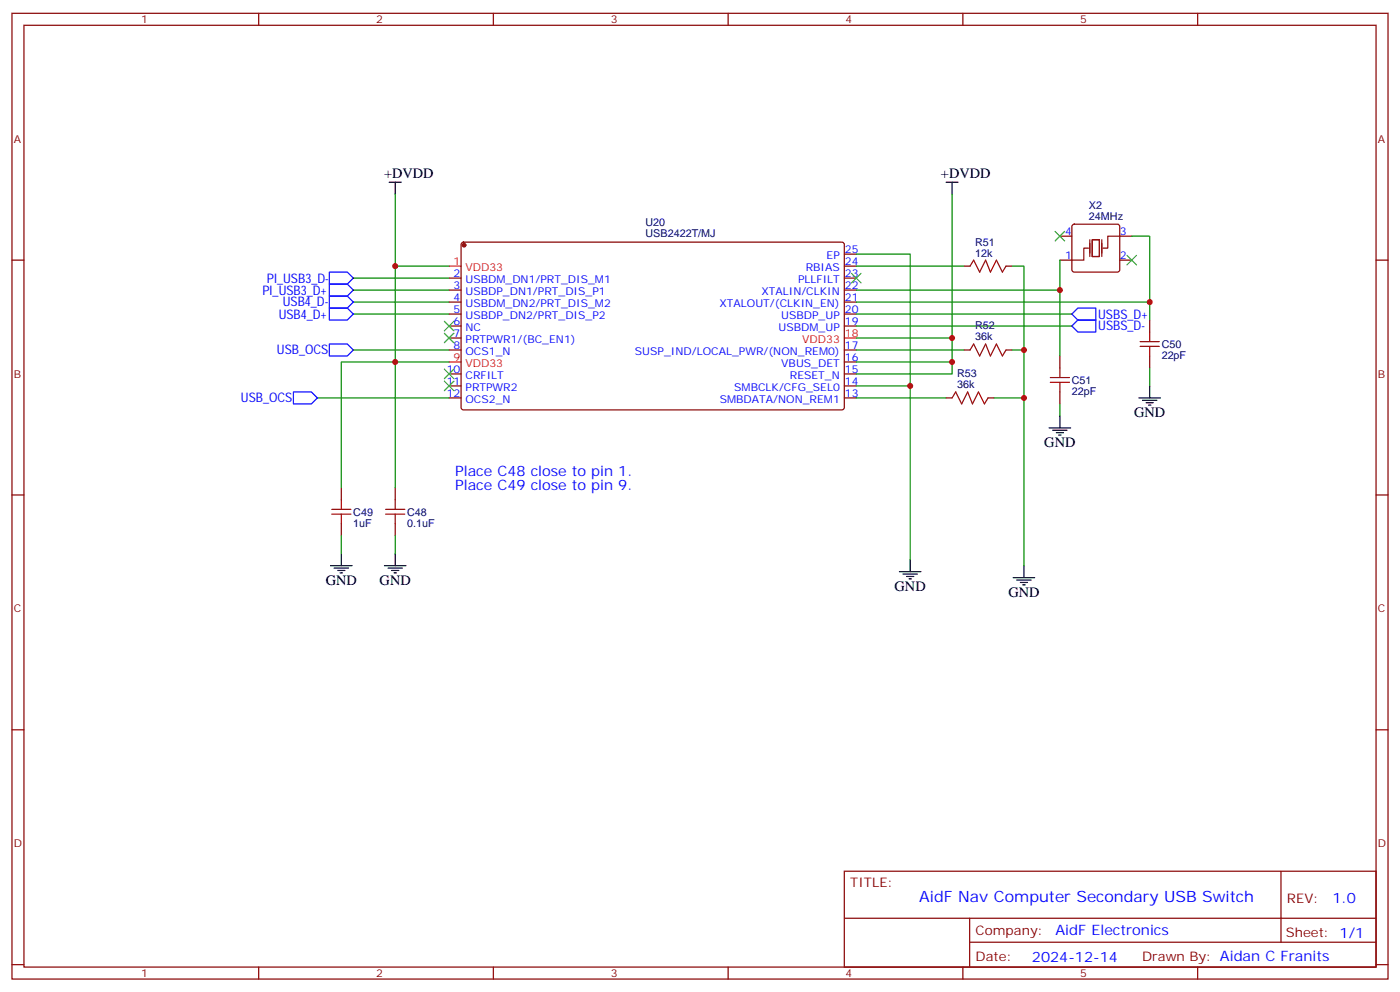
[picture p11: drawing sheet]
<svg xmlns="http://www.w3.org/2000/svg" width="412mm" height="292mm" viewBox="0 0 412 292" stroke-linecap="round" stroke-linejoin="round" font-family="sans-serif">
<g fill="none" stroke="#870000" stroke-width=".35">
<path d="M3.5 3.9h405.4v284.4h-405.4zM7.1 7.4h398.2v277.3h-398.2zM76.2 3.9v3.5M145.3 3.9v3.5M214.5 3.9v3.5M283.6 3.9v3.5M352.8 3.9v3.5M3.5 76.6h3.6M136.1 71.5l.4-.2 111.8 .1 .4 .6-.1 48.3-.6 .4-111.7-.1-.5-.6v-48zM248.7 74.8h3.5M248.7 78.4h3.5M284 78.4h1.8"/>
<path d="M296.3 78.4h1.8M312.2 76.6h3.5M312.2 69.5h3.5M316 66.2l.4-.2h12.7l.5 .2 .2 .5v12.7l-.2 .5-.5 .2h-12.7l-.5-.2-.2-.5v-12.7zM329.8 76.6h3.6M329.8 69.5h3.6M405.3 76.6h3.6M132.3 81.9h3.5M132.3 85.4h3.5M132.3 88.9h3.5M132.3 92.5h3.5M132.3 96h3.5"/>
<path d="M132.3 99.5h3.5M248.7 81.9h3.5M248.7 85.4h3.5M248.7 88.9h3.5M248.7 92.5h3.5M248.7 96h3.5M338.7 94.2v3.6M132.3 103h3.5M132.3 110.1h3.5M132.3 113.6h3.5M132.3 117.2h3.5M248.7 103h3.5"/>
<path d="M248.7 106.6h3.5M248.7 110.1h3.5M248.7 113.6h3.5M248.7 117.2h3.5M278.7 117.2h1.8M284 103h1.8M291 117.2h1.8M296.3 103h1.8M312.2 104.8v3.5M312.2 115.4v3.5M338.7 104.8v3.5M3.5 145.7h3.6"/>
<path d="M100.5 143.6v3.5M100.5 154.2v3.5M116.4 143.6v3.5M116.4 154.2v3.5M405.3 145.7h3.6M3.5 214.9h3.6M405.3 214.9h3.6M248.7 256.5h156.6v28.2h-156.6zM377.3 256.5v20.9M248.7 270.4h156.5M285.6 277.4h119.6M285.6 270.4v14.1"/>
<path d="M3.5 284h3.6M76.2 284.7v3.6M145.3 284.7v3.6M214.5 284.7v3.6M283.6 284.7v3.6M352.8 284.7v3.6M405.3 284h3.6"/>
</g>
<path d="M132.3 78.4h3.5M248.7 99.5h3.5M132.3 106.6h3.5" fill="none" stroke="#f00" stroke-width=".35"/>
<circle cx="136.7" cy="72.2" r=".53" fill="#870000" stroke="#870000" stroke-width=".35"/>
<g fill="none" stroke="#000" stroke-width=".35">
<path d="M114.7 53.7h3.5M116.4 53.7v3.5M278.7 53.7h3.5M280.5 53.7v3.5M335.5 117.2h6.3M336.5 117.9h4.3M337.6 118.6h2.1M338.3 119.3h.7M338.7 113.6v3.6M309 126h6.4M310.1 126.7h4.2M311.1 127.4h2.2"/>
<path d="M311.9 128.1h.7M312.2 122.4v3.6M97.4 166.5h6.3M98.4 167.3h4.3M99.5 168h2.1M100.2 168.7h.7M100.5 163v3.5M113.2 166.5h6.4M114.3 167.3h4.2M115.4 168h2.1M116.1 168.7h.7M116.4 163v3.5"/>
<path d="M264.9 168.3h6.4M266 169h4.2M267.1 169.7h2.1M267.8 170.4h.7M268.1 164.8v3.5M298.4 170.1h6.4M299.5 170.8h4.2M300.6 171.5h2.1M301.3 172.2h.7M301.6 166.5v3.6"/>
</g>
<g fill="none" stroke="#008700" stroke-width=".35">
<path d="M116.4 57.2v21.2h15.9M280.5 57.2v42.3h-28.3M116.4 78.4v28.2h15.9M252.2 74.8h15.9v90M252.2 78.4h31.8M298.1 78.4h3.5v88.1M312.2 76.6v8.8h-60M333.4 69.5h5.3v19.4h-86.5M104.1 92.5h28.2M104.1 88.9h28.2M104.1 85.4h28.2M104.1 81.9h28.2"/>
<path d="M252.2 92.5h63.5M252.2 96h63.5M280.5 99.5v7.1h-28.3M312.2 85.4v19.4M338.7 88.9v5.3M93.5 117.2h38.8M104.1 103h28.2M252.2 103h31.8M252.2 117.2h26.5M252.2 113.6h15.9M280.5 106.6v3.5h-28.3M292.8 117.2h8.8"/>
<path d="M298.1 103h3.5M312.2 118.9v3.5M338.7 108.3v5.3M100.5 143.6v-37h15.9v37M100.5 157.7v5.3M116.4 157.7v5.3"/>
</g>
<g fill="none" stroke="#3c3" stroke-width=".35">
<path d="M310.8 68.1l2.8 2.8M313.6 68.1l-2.8 2.8M332 75.2l2.8 2.8M334.8 75.2l-2.8 2.8M130.9 94.6l2.8 2.8M130.9 98.1l2.8 2.8M133.7 94.6l-2.8 2.8M133.7 98.1l-2.8 2.8M250.8 80.5l2.8 2.8M253.6 80.5l-2.8 2.8M130.9 112.2l2.8 2.8M130.9 108.7l2.8 2.8"/>
<path d="M133.7 112.2l-2.8 2.8M133.7 108.7l-2.8 2.8"/>
</g>
<g fill="none" stroke="#a10000" stroke-width=".35">
<path d="M285.8 78.4l1-1.8 1.8 3.5 1.7-3.5 1.4 3.5 1.8-3.5 1.8 3.5 1-1.7M338.7 97.8v2.8M280.5 117.2l1-1.8 1.8 3.5 1.7-3.5 1.5 3.5 1.7-3.5 1.8 3.5 1-1.7M285.8 103l1-1.7 1.8 3.5 1.7-3.5 1.4 3.5 1.8-3.5 1.8 3.5 1-1.8M309.4 112.6h5.6M309.4 111.2h5.6M312.2 108.3v2.9M312.2 112.6v2.8M335.8 102h5.7M335.8 100.6h5.7M338.7 102v2.8M97.7 151.4h5.7"/>
<path d="M97.7 150h5.7M100.5 147.1v2.9M100.5 151.4v2.8M113.6 151.4h5.6M113.6 150h5.6M116.4 147.1v2.9M116.4 151.4v2.8"/>
</g>
<path d="M97 87.2h5.3l1.8 1.7-1.8 1.8h-5.3zM97 90.7h5.3l1.8 1.8-1.8 1.7h-5.3zM97 83.6h5.3l1.8 1.8-1.8 1.8h-5.3zM97 80.1h5.3l1.8 1.8-1.8 1.7h-5.3zM315.7 92.5l1.8-1.8h5.3v3.5h-5.3zM317.5 94.2h5.3v3.6h-5.3l-1.8-1.8zM86.4 115.4h5.3l1.8 1.8-1.8 1.7h-5.3zM97 101.3h5.3l1.8 1.7-1.8 1.8h-5.3z" fill="none" stroke="#00f" stroke-width=".35"/>
<path d="M320.7 73.1h-1.4v3.5h-3.6M321 70.6v4.9M321.7 70.6h2.1v4.9h-2.1zM324.6 70.6v4.9M329.8 69.5h-3.5v3.6h-1.4" fill="none" stroke="#870012" stroke-width=".35"/>
<g fill="#c00">
<circle cx="116.4" cy="78.4" r=".88"/>
<circle cx="116.4" cy="106.6" r=".88"/>
<circle cx="338.7" cy="88.9" r=".88"/>
<circle cx="312.2" cy="85.4" r=".88"/>
<circle cx="301.6" cy="103" r=".88"/>
<circle cx="280.5" cy="99.5" r=".88"/>
<circle cx="280.5" cy="106.6" r=".88"/>
<circle cx="301.6" cy="117.2" r=".88"/>
<circle cx="268.1" cy="113.6" r=".88"/>
</g>
<text font-size="4.6" fill="#00f" x="270.8" y="265.5">AidF Nav Computer Secondary USB Switch</text>
<g font-size="4.2">
<text x="113.1" y="52.6">+DVDD</text>
<text x="277.2" y="52.6">+DVDD</text>
<text x="334.1" y="122.8">GND</text>
<text x="307.6" y="131.6">GND</text>
<text x="96" y="172.2">GND</text>
<text x="111.8" y="172.2">GND</text>
<text x="263.5" y="174">GND</text>
<text x="297" y="175.7">GND</text>
</g>
<g font-size="4.2" fill="#00f">
<text x="134.1" y="140.1">Place C48 close to pin 1.</text>
<text x="134.1" y="144.3">Place C49 close to pin 9.</text>
<text x="392.5" y="265.8">1.0</text>
<text x="310.9" y="275.3">AidF Electronics</text>
<text x="304" y="283.1">2024-12-14</text>
</g>
<g font-size="3.9" fill="#00f">
<text x="78.6" y="83.2">PI_USB3_D-</text>
<text x="77.3" y="86.7">PI_USB3_D+</text>
<text x="82.1" y="93.8">USB4_D+</text>
<text x="83.3" y="90.2">USB4_D-</text>
<text x="323.5" y="93.8">USBS_D+</text>
<text x="323.5" y="97.3">USBS_D-</text>
<text x="81.6" y="104.3">USB_OCS</text>
<text x="71" y="118.4">USB_OCS</text>
</g>
<g font-size="3.9" fill="#800">
<text x="250.5" y="261.1">TITLE:</text>
<text x="379.1" y="265.8">REV:</text>
<text x="287.4" y="275.3">Company:</text>
<text x="378.7" y="275.9">Sheet: 1/1</text>
<text x="287.4" y="283">Date:</text>
<text x="336.4" y="283.1">Drawn By: Aidan C Franits</text>
</g>
<g font-size="3.2" fill="#800">
<text x="41.6" y="6.9">1</text>
<text x="110.8" y="6.9">2</text>
<text x="179.9" y="6.9">3</text>
<text x="249.1" y="6.9">4</text>
<text x="318.2" y="6.9">5</text>
<text x="4.1" y="42">A</text>
<text x="405.9" y="42">A</text>
<text x="4.1" y="111.2">B</text>
<text x="405.9" y="111.2">B</text>
<text x="4.1" y="180.3">C</text>
<text x="405.9" y="180.3">C</text>
<text x="4.1" y="249.4">D</text>
<text x="405.9" y="249.4">D</text>
<text x="41.6" y="287.7">1</text>
<text x="110.8" y="287.7">2</text>
<text x="179.9" y="287.7">3</text>
<text x="249.1" y="287.7">4</text>
<text x="318.2" y="287.7">5</text>
</g>
<g font-size="3.2" fill="#000080">
<text x="320.8" y="64.7">24MHz</text>
<text x="320.8" y="61.5">X2</text>
<text x="190.2" y="69.7">USB2422T/MJ</text>
<text x="190.2" y="66.4">U20</text>
<text x="287.2" y="75.5">12k</text>
<text x="287.2" y="72.3">R51</text>
<text x="287.2" y="100.2">36k</text>
<text x="287.2" y="97">R52</text>
<text x="342.2" y="105.6">22pF</text>
<text x="342.2" y="102.4">C50</text>
<text x="281.9" y="111.1">R53</text>
<text x="315.7" y="113">C51</text>
<text x="281.9" y="114.3">36k</text>
<text x="315.7" y="116.2">22pF</text>
<text x="104.1" y="155">1uF</text>
<text x="104.1" y="151.8">C49</text>
<text x="119.9" y="155">0.1uF</text>
<text x="119.9" y="151.8">C48</text>
</g>
<g font-size="3.2" fill="#00f">
<text x="313.7" y="69.2">4</text>
<text x="329.8" y="69.2">3</text>
<text x="243.5" y="76.2">EP</text>
<text x="248.9" y="74.5">25</text>
<text x="248.9" y="78">24</text>
<text x="313.7" y="76.2">1</text>
<text x="329.8" y="76.2">2</text>
<text x="133.6" y="81.5">2</text>
<text x="137.1" y="83.3">USBDM_DN1/PRT_DIS_M1</text>
<text x="235.1" y="83.3">PLLFILT</text>
<text x="237.4" y="79.8">RBIAS</text>
<text x="248.9" y="81.5">23</text>
<text x="133.6" y="88.6">4</text>
<text x="133.6" y="85.1">3</text>
<text x="137.1" y="86.8">USBDP_DN1/PRT_DIS_P1</text>
<text x="224.3" y="86.8">XTALIN/CLKIN</text>
<text x="248.9" y="85.1">22</text>
<text x="248.9" y="88.6">21</text>
<text x="133.6" y="95.6">6</text>
<text x="133.6" y="92.1">5</text>
<text x="137.1" y="93.9">USBDP_DN2/PRT_DIS_P2</text>
<text x="137.1" y="90.3">USBDM_DN2/PRT_DIS_M2</text>
<text x="212" y="90.3">XTALOUT/(CLKIN_EN)</text>
<text x="230.1" y="93.9">USBDP_UP</text>
<text x="248.9" y="92.1">20</text>
<text x="248.9" y="95.6">19</text>
<text x="133.6" y="99.2">7</text>
<text x="137.1" y="100.9">PRTPWR1/(BC_EN1)</text>
<text x="137.1" y="97.4">NC</text>
<text x="229.4" y="97.4">USBDM_UP</text>
<text x="133.6" y="102.7">8</text>
<text x="137.1" y="104.5">OCS1_N</text>
<text x="187" y="104.5">SUSP_IND/LOCAL_PWR/(NON_REM0)</text>
<text x="230.1" y="108">VBUS_DET</text>
<text x="248.9" y="102.7">17</text>
<text x="248.9" y="106.2">16</text>
<text x="131.6" y="113.3">11</text>
<text x="131.6" y="109.7">10</text>
<text x="137.1" y="111.5">CRFILT</text>
<text x="232.7" y="111.5">RESET_N</text>
<text x="248.9" y="109.7">15</text>
<text x="248.9" y="113.3">14</text>
<text x="131.6" y="116.8">12</text>
<text x="137.1" y="118.6">OCS2_N</text>
<text x="137.1" y="115">PRTPWR2</text>
<text x="212" y="118.6">SMBDATA/NON_REM1</text>
<text x="216.3" y="115">SMBCLK/CFG_SEL0</text>
<text x="248.9" y="116.8">13</text>
</g>
<g font-size="3.2" fill="#f00">
<text x="133.6" y="78">1</text>
<text x="137.1" y="79.8">VDD33</text>
<text x="236.3" y="100.9">VDD33</text>
<text x="248.9" y="99.2">18</text>
<text x="133.6" y="106.2">9</text>
<text x="137.1" y="108">VDD33</text>
</g>
</svg>
